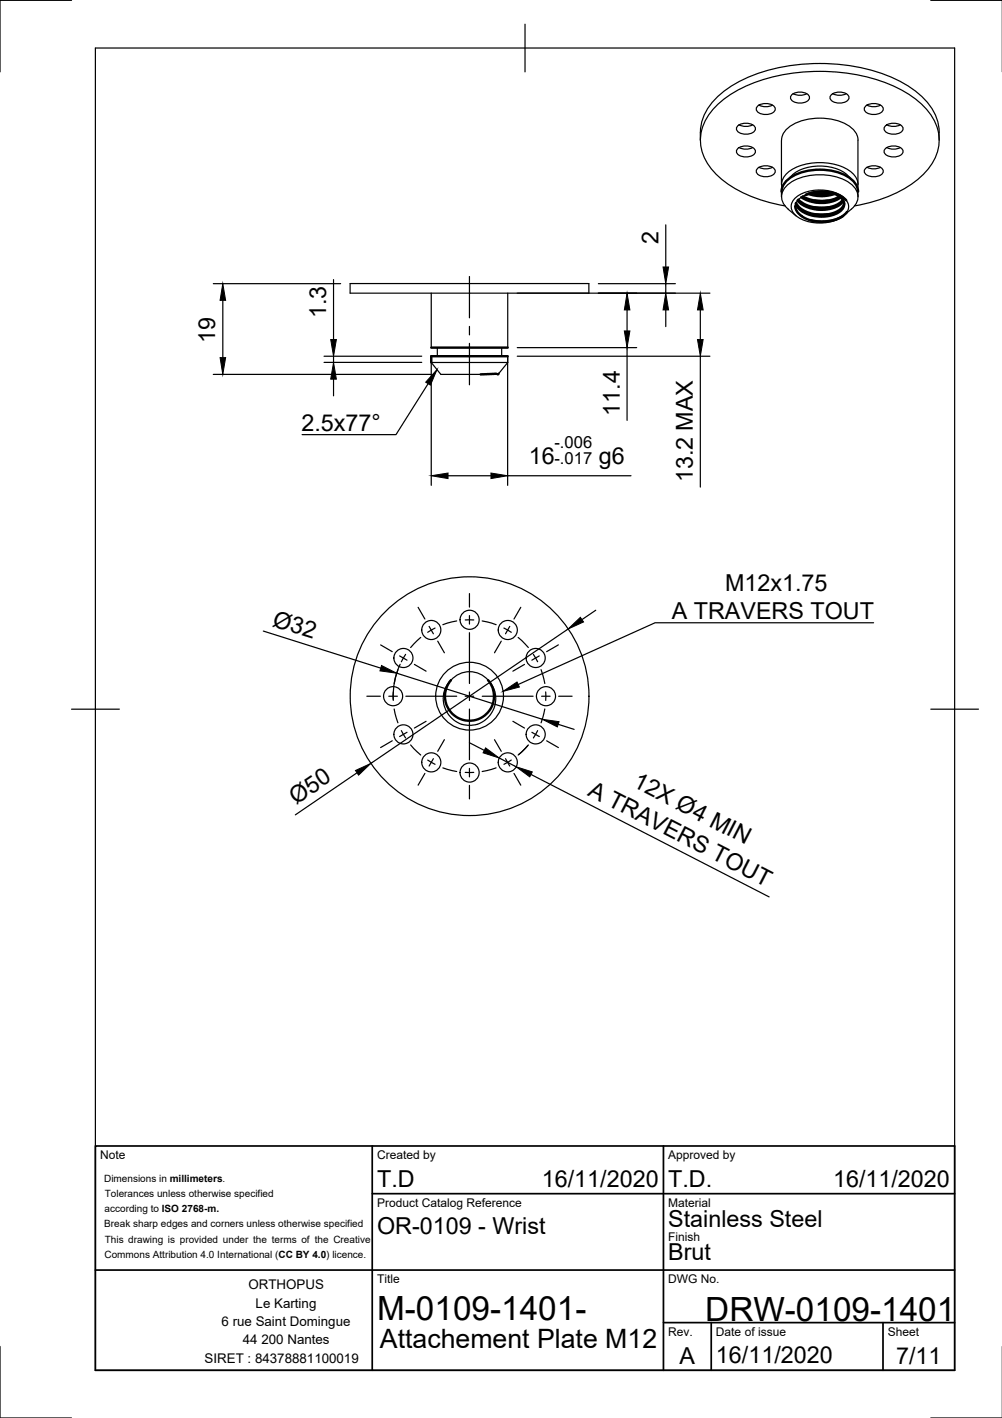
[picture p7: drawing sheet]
<svg xmlns="http://www.w3.org/2000/svg" width="210mm" height="297mm" viewBox="0 0 210 297" stroke-linecap="round" stroke-linejoin="round" font-family="sans-serif">
<!-- layer: Visible -->
<g fill="none" stroke="#000" stroke-width=".51">
<path d="M163.7 40.1a4.5 4.5 0 0 1 3.3-3.7 12.3 12.3 0 0 1 11.2 1 3.5 3.5 0 0 1 1.5 2.7M166.6 43.2a4.1 4.1 0 0 0 3.1 2.9l1.8 .3h2l1.7-.4 1.4-.8M166.8 42.5a6 6 0 0 0 5.6 2.5 4.8 4.8 0 0 0 4.3-2.1l.1-.3M167.1 42a7.3 7.3 0 0 0 9.1 .6l.5-.6M167.2 41.8l1.5 1 1.8 .6 2.2 .1 1.7-.3a4 4 0 0 0 2.2-1.3M167.9 41.3l1.8 .9 2 .3h1.2l1.4-.3 1-.4 .8-.5M168.2 41.1l1.8 .8 1.9 .2 2.2-.2 1.7-.8M169.3 40.6l1.2 .3 1.5 .2 1.5-.1 1.3-.4M169.9 40.4l1.8 .3 1.4-.1 1.1-.2M170.7 40.6h2.8M170.7 42h2.8M170.7 43.4l1.4 .1 1.4-.1"/>
<path d="M170.7 44.9h2.8M177.3 42l-1.4-1.1-2-.6-2.6-.1-1.2 .2-1.3 .4h.2a7.3 7.3 0 0 1 7.3 .8 1.84 1.84 0 0 1-.8 3l-.3 .2a7.6 7.6 0 0 1-8-1.3l-.5-.8M177.4 44.4l-1.2 1.1-2 .7-2.3 .2-2.2-.3M90.3 72.8h16.1M103.9 78.3l-3.2 .1M104.4 78.3l-.1 .1M106.4 74.6h-16.1v1.3M94.5 142.5a5.1 5.1 0 0 0 .3 7.1 5.1 5.1 0 0 0 7.1 0 5.1 5.1 0 0 0 .3-7.1"/>
</g>
<g fill="none" stroke="#000" stroke-width=".25">
<path d="M165.8 19.9a2.63 2.63 0 0 1 3.8 .4 1.63 1.63 0 0 1-2 1.3 1.63 1.63 0 0 1-2-1.3zM166.2 19.6l1.4 .4 1.4-.4M174.1 19.9a2.63 2.63 0 0 1 3.7 .4 1.63 1.63 0 0 1-1.9 1.3 1.63 1.63 0 0 1-2-1.3zM174.5 19.6l1.4 .4 1.4-.4M146.7 27.7v1.7M146.7 27.7a11.7 11.7 0 0 1 5.9-9.3 35.3 35.3 0 0 1 21.4-5 32 32 0 0 1 18.2 6 11.1 11.1 0 0 1 4.5 8.3M154.5 31.2a2.63 2.63 0 0 1 3.7 .3 1.63 1.63 0 0 1-1.9 1.4 1.63 1.63 0 0 1-2-1.4zM154.5 26.4a2.63 2.63 0 0 1 3.7 .4 1.63 1.63 0 0 1-1.9 1.3 1.63 1.63 0 0 1-2-1.3zM154.9 26.2l1.4 .3 1.4-.3M154.9 30.9l1.4 .3 1.4-.3M158.6 22.3a2.63 2.63 0 0 1 3.8 .4 1.63 1.63 0 0 1-2 1.3 1.63 1.63 0 0 1-2-1.3zM158.6 35.4a2.63 2.63 0 0 1 3.8 .3 1.63 1.63 0 0 1-2 1.3 1.63 1.63 0 0 1-2-1.3z"/>
<path d="M159 35l1.4 .4 1.4-.4M159 22l1.4 .4 1.4-.4M163.7 38.7v-9.3a4.5 4.5 0 0 1 3.3-3.8 12.3 12.3 0 0 1 11.2 1 3.5 3.5 0 0 1 1.5 2.8v9.3M163.8 39.4a3.4 3.4 0 0 1 1.8-3.7 12.3 12.3 0 0 1 12.3 0 3.4 3.4 0 0 1 1.7 3.7M165.4 37.3a8.1 8.1 0 0 1 7.3-2.5 7.1 7.1 0 0 1 5.4 2.5M181.2 22.3a2.63 2.63 0 0 1 3.8 .4 1.63 1.63 0 0 1-2 1.3 1.63 1.63 0 0 1-1.9-1.3zM181.2 35.4a2.63 2.63 0 0 1 3.8 .3 1.63 1.63 0 0 1-2 1.3 1.63 1.63 0 0 1-1.9-1.3zM181.6 35l1.4 .4 1.4-.4M181.6 22l1.4 .4 1.4-.4M185.4 26.4a2.63 2.63 0 0 1 3.8 .4 1.63 1.63 0 0 1-2 1.3 1.63 1.63 0 0 1-2-1.3zM185.4 31.2a2.63 2.63 0 0 1 3.8 .3 1.63 1.63 0 0 1-2 1.4 1.63 1.63 0 0 1-2-1.4zM185.8 30.9l1.4 .3 1.4-.3"/>
<path d="M185.8 26.2l1.4 .3 1.4-.3M196.7 27.7v1.7M73.3 59.4h50.1v2h-50.1zM163.7 40.2v1M164.5 43.1a27.5 27.5 0 0 1-14.4-6.6 9.3 9.3 0 0 1-.5-13.9 27.1 27.1 0 0 1 15.8-7.2 39.1 39.1 0 0 1 23.4 3.4 14.3 14.3 0 0 1 7.7 8.4 9.6 9.6 0 0 1-3.1 9.3 26.6 26.6 0 0 1-14.4 6.6M165.1 43.8l1.7 1.4M165.1 43.8a3.2 3.2 0 0 1 .5-5.6 12.3 12.3 0 0 1 12.3 0 3.2 3.2 0 0 1 .5 5.6M168.8 40.8a2.64 2.64 0 0 0-2.1 3 2.82 2.82 0 0 0 1.3 1.5M177.4 44.4l.4-1-.3-1.1a4.9 4.9 0 0 0-3.9-2.3 8.3 8.3 0 0 0-7.3 1.8 2.38 2.38 0 0 0 .9 3.7 9 9 0 0 0 9.5-.3M177.5 44.4l-.9 .9M178.3 43.8l-1.5 1.3M179.7 40.2v1"/>
<path d="M90.3 61.4v11.4M91.6 72.8v1.8M105.1 72.8v1.8M106.4 75.9l-1.9 2.4h-.6M106.4 75.9h-16.1l2.1 2.5h12v-.1M106.4 61.4v11.4M106.4 74.6v1.3M94.5 142.5a5.6 5.6 0 0 0 2.3 9.3M96.8 151.7l1.6 .2 1.5-.2M102.2 142.5a5.6 5.6 0 0 1-2.3 9.3M102.2 142.5a5.1 5.1 0 0 0-7.7 0"/>
<circle cx="84.5" cy="137.8" r="2"/>
<circle cx="90.4" cy="132" r="2"/>
<circle cx="98.4" cy="129.8" r="2"/>
<circle cx="106.4" cy="132" r="2"/>
<circle cx="112.2" cy="137.8" r="2"/>
<circle cx="82.3" cy="145.8" r="2"/>
<circle cx="84.5" cy="153.8" r="2"/>
<circle cx="90.4" cy="159.7" r="2"/>
<circle cx="98.4" cy="145.8" r="25"/>
<circle cx="106.4" cy="159.7" r="2"/>
<circle cx="112.2" cy="153.8" r="2"/>
<circle cx="114.4" cy="145.8" r="2"/>
<circle cx="98.4" cy="161.8" r="2"/>
</g>
<!-- layer: Visible Narrow -->
<circle cx="98.4" cy="145.8" r="7.1" fill="none" stroke="#000" stroke-width=".25"/>
<!-- layer: Border -->
<path d="M15 .1h-15v15M20 10.1h180v276.9h-180zM110 5.1v10M195 .1h15M15 148.6h10M195 148.6h10M0 282.1v14.9h15M195 297h15" fill="none" stroke="#000" stroke-width=".25"/>
<!-- layer: TitleBlock -->
<path d="M20 240.1h180v46.9h-180zM78 240.1v46.9M78 250h122M139 240.1v46.9M20 266.1h180M139 277.1h61M149 277.1v9.9M185 277.1v9.9" fill="none" stroke="#000" stroke-width=".36"/>
<!-- layer: Center Lines -->
<g fill="none" stroke="#000" stroke-width=".25">
<path d="M98.3 57.9v8.7M98.3 68.4v1.8M98.3 71.9v8.7M79.7 135.1l2.5 1.4M83.7 137.4l1.6 .9M85 137.1l-.9 1.5M86.8 139.2l2.5 1.4M87.6 127.2l1.4 2.5M88.1 133.5l-2.1 2.1M89.9 131.2l.9 1.6M91.1 131.6l-1.5 .9M91.7 134.3l1.4 2.4"/>
<path d="M95.7 130.1l-2.9 .8M98.3 124.3v2.9M98.3 129v1.7M98.3 132.5v10.7M99.2 129.9h-1.7M101 130.1l2.9 .8M105 134.3l-1.4 2.4M105.6 131.6l1.5 .9M106.8 131.2l-.9 1.6M108.5 133.5l2.2 2.1M109.1 127.2l-1.4 2.5M109.9 139.2l-2.5 1.4"/>
<path d="M111.7 137.1l.9 1.5M113 137.4l-1.6 .9M117 135.1l-2.5 1.4M76.9 145.8h2.8M81.4 145.8h1.8M82.2 155.2l-2.5 1.4M82.4 144.9v1.8M82.6 148.5l.8 2.9M83.4 140.3l-.8 2.9M84.1 153l.9 1.6M85 145.8h10.7M85.3 153.4l-1.6 .9"/>
<path d="M86 156l2.1 2.2M89.3 151.1l-2.5 1.4M89.6 159.2l1.5 .9M90.8 158.9l-.9 1.6M93.1 154.9l-1.4 2.5M97.5 145.8h1.7M98.3 145v1.7M98.3 148.5v10.7M101 145.8h10.7M103.6 154.9l1.4 2.5M105.9 158.9l.9 1.6M107.1 159.2l-1.5 .9"/>
<path d="M107.4 151.1l2.5 1.4M110.6 156.2l-2.1 2M110.7 156l-2 2.1M111.4 153.4l1.6 .9M112.6 153l-.9 1.6M113.3 140.3l.8 2.9M113.5 145.8h1.7M114.1 148.5l-.8 2.9M114.3 144.9v1.8M114.5 155.2l2.5 1.4M117 145.8h2.8M89 162l-1.4 2.5"/>
<path d="M92.8 160.9l2.9 .7M98.3 161v1.7M98.3 164.5v2.9M99.2 161.8h-1.7M103.9 160.9l-2.9 .7M107.7 162l1.4 2.5"/>
</g>
<!-- layer: Dimensions -->
<g fill="none" stroke="#000" stroke-width=".25">
<path d="M44.7 59.4h26.7M69.9 58.6v12.5M125.3 59.4h16.2M139.5 47.1v8.8M139.5 59.4v2M44.7 78.4h45.6M46.7 62.9v12M67.9 74.6h20.4M67.9 75.9h20.4M69.9 74.6v1.3M69.9 79.4v3.5M90.3 74.8v26.9"/>
<path d="M106.3 74.8v26.9M108.4 61.4h40.3M108.4 72.8h25M108.4 74.6h40.3M131.4 64.9v4.4M131.4 72.8v15.3M139.5 64.9v3.5M146.7 64.9v6.2M146.7 74.6v27.4M93.9 99.7h8.9M106.3 99.7h25.9M55.2 132.2l24.6 7.8"/>
<path d="M83.8 139.2a16 16 0 0 0-1.4 7.3M119 131.8l-41.3 28.1M124.8 127.8l-2.9 2M83.1 141l30.5 9.7M98.3 155.6l3.2 1.6M104.6 158.8l3.5 1.8M116.9 151.7l3.4 1.1M74.8 161.9l-12.9 8.8M111.2 162.2l49.9 25.7"/>
</g>
<g fill="#000" stroke="#000" stroke-width=".21">
<path d="M138.9 55.9h1.2l-.6 3.5zM46.7 59.4l.6 3.5h-1.2zM46.1 74.9h1.2l-.6 3.5zM69.9 75.9l.6 3.5h-1.2zM69.3 71.1h1.2l-.6 3.5zM131.4 61.4l.6 3.5h-1.2zM130.8 69.3h1.2l-.6 3.5zM139.5 61.4l.6 3.5h-1.2zM146.7 61.4l.6 3.5h-1.2zM146.1 71.1h1.2l-.6 3.5zM90.3 99.7l3.6-.6v1.2zM102.8 99.1l3.5 .6-3.5 .6z"/>
<path d="M79.9 139.4l3.2 1.6-3.5-.5zM119 131.8l2.6-2.5 .6 1zM101.7 156.7l2.9 2.1-3.4-1.1zM113.6 150.7l3.5 .5-.3 1.1zM74.5 161.4l3.2-1.5-2.6 2.5zM108.1 160.6l3.4 1.1-.5 1z"/>
</g>
<!-- layer: Annotations -->
<path d="M91.5 77.4l-1.3 3.3-1-.6zM105.4 144.8l2.9-1.9 .5 1z" fill="#000" stroke="#000" stroke-width=".21"/>
<path d="M89.7 80.4l-6.7 10.6h-19.7M183 130.5h-45.8l-28.7 12.9" fill="none" stroke="#000" stroke-width=".25"/>
<g font-size="7">
<text x="79" y="276.5">M-0109-1401-</text>
<text x="147.7" y="276.7">DRW-0109-1401</text>
</g>
<text font-size="5.6" x="79.6" y="282.5">Attachement Plate M12</text>
<g font-size="4.9">
<text x="138" y="51.1" transform="rotate(-90 138 51.1)">2</text>
<text x="45.1" y="71.8" transform="rotate(-90 45.1 71.8)">19</text>
<text x="68.3" y="66.7" transform="rotate(-90 68.3 66.7)">1.3</text>
<text x="129.9" y="87.1" transform="rotate(-90 129.9 87.1)">11.4</text>
<text x="63.1" y="90.3">2.5x77°</text>
<text x="110.8" y="97.1">16</text>
<text x="125.5" y="97.1">g6</text>
<text x="145.1" y="101.1" transform="rotate(-90 145.1 101.1)">13.2 MAX</text>
<text x="151.9" y="123.9">M12x1.75</text>
<text x="56.9" y="131" transform="rotate(18 56.9 131)">Ø32</text>
<text x="140.7" y="129.8">A TRAVERS TOUT</text>
<text x="122.9" y="166.5" transform="rotate(27 122.9 166.5)">A TRAVERS TOUT</text>
<text x="132.4" y="164.7" transform="rotate(27 132.4 164.7)">12X Ø4 MIN</text>
<text x="62" y="168.6" transform="rotate(-34 62 168.6)">Ø50</text>
<text x="79" y="248.5">T.D</text>
<text x="113.5" y="248.5">16/11/2020</text>
<text x="140" y="248.5">T.D.</text>
<text x="174.5" y="248.5">16/11/2020</text>
<text x="140" y="257.1">Stainless Steel</text>
<text x="79" y="258.6">OR-0109 - Wrist</text>
<text x="140" y="264">Brut</text>
<text x="142.3" y="285.7">A</text>
<text x="150" y="285.5">16/11/2020</text>
<text x="187.7" y="285.7">7/11</text>
</g>
<g font-size="3.5">
<text x="116.1" y="93.8">-.006</text>
<text x="116.1" y="97.1">-.017</text>
</g>
<g font-size="2.8">
<text x="52" y="270.1">ORTHOPUS</text>
<text x="53.6" y="273.9">Le Karting</text>
<text x="46.4" y="277.8">6 rue Saint Domingue</text>
<text x="50.9" y="281.6">44 200 Nantes</text>
<text x="42.9" y="285.5">SIRET : 84378881100019</text>
</g>
<g font-size="2.5">
<text x="21" y="242.9">Note</text>
<text x="79" y="242.9">Created by</text>
<text x="140" y="242.9">Approved by</text>
<text x="79" y="252.8">Product Catalog Reference</text>
<text x="140" y="252.8">Material</text>
<text x="140" y="260.1">Finish</text>
<text x="79" y="268.8">Title</text>
<text x="140" y="268.8">DWG No.</text>
<text x="140" y="279.9">Rev.</text>
<text x="150" y="279.9">Date of issue</text>
<text x="186" y="279.9">Sheet</text>
</g>
<g font-size="2.1">
<text x="21.8" y="247.6">Dimensions in millimeters.</text>
<text x="21.9" y="250.7">Tolerances unless otherwise specified</text>
<text x="21.8" y="257.1">Break sharp edges and corners unless otherwise specified</text>
<text x="21.9" y="253.9">according to ISO 2768-m.</text>
<text x="21.9" y="263.5">Commons Attribution 4.0 International (CC BY 4.0) licence.</text>
<text x="21.9" y="260.3">This drawing is provided under the terms of the Creative</text>
</g>
</svg>
